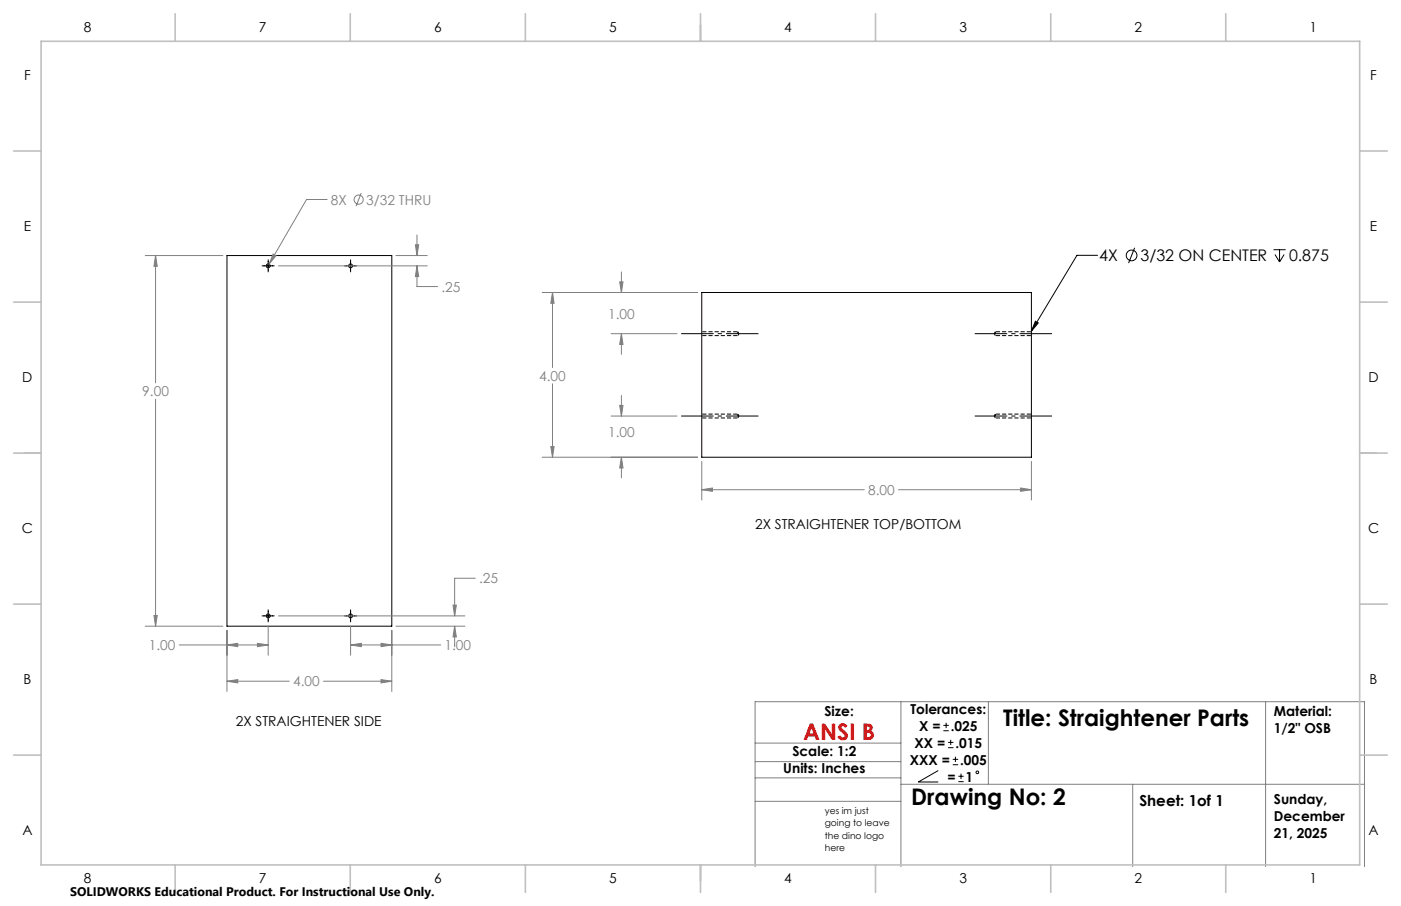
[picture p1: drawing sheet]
<svg xmlns="http://www.w3.org/2000/svg" width="432mm" height="279mm" viewBox="0 0 432 279" stroke-linecap="round" stroke-linejoin="round" font-family="sans-serif">
<g fill="none" stroke="#000" stroke-width=".31">
<path d="M70 78.8h50.8v114.3h-50.8zM338.3 78.7h-6.4l-14 23.4M349.7 76.4l-1.9 4.7M392.5 77h3.7M393 78.5l1.4 2.3M394.4 77v3.8M395.8 78.5l-1.4 2.3M80.8 82h3.7M82.7 80.1v3.8M106.2 82h3.7M108.1 80.1v3.8M216.3 90.2h101.6v50.8h-101.6z"/>
<path d="M319.1 99.1l.9 .5-2.1 2.5zM80.8 189.9h3.7M82.7 188.1v3.7M106.2 189.9h3.7M108.1 188.1v3.7M289.2 237.6l-6.2 3.6h6.2M290.8 225.4h1.6M290.8 223.7h1.6M291.6 222.9v1.6M292.2 230.6h1.7M292.2 229h1.7M293 228.1v1.7"/>
<path d="M293.7 235.8h1.6M293.7 234.2h1.6M294.5 233.4v1.6M295.4 239.4h1.6M296.2 238.6v1.6M295.4 241.1h1.6"/>
<circle cx="348.8" cy="78.8" r="1.65"/>
<circle cx="82.7" cy="82" r=".6"/>
<circle cx="108.1" cy="82" r=".6"/>
<circle cx="82.7" cy="189.9" r=".6"/>
<circle cx="108.1" cy="189.9" r=".6"/>
<circle cx="301.2" cy="238.2" r=".41"/>
</g>
<path d="M227.4 102.3v1.2M306.8 102.3v1.2M227.4 127.7v1.2M306.8 127.7v1.2" fill="none" stroke="#000" stroke-width=".31" stroke-dasharray="1.3 .6" stroke-dashoffset=".6" stroke-linecap="butt"/>
<path d="M227.4 103.5l.4-.6M227.8 102.9l-.4-.6M306.4 102.9l.4 .6M306.8 102.3l-.4 .6M227.4 128.9l.4-.6M227.8 128.3l-.4-.6M306.4 128.3l.4 .6M306.8 127.7l-.4 .6" fill="none" stroke="#000" stroke-width=".31" stroke-dasharray="1.3 .6" stroke-dashoffset=".3" stroke-linecap="butt"/>
<path d="M216.3 103.5h11.1M227.4 102.3h-11.1M306.8 103.5h11.1M317.9 102.3h-11.1M216.3 128.9h11.1M227.4 127.7h-11.1M306.8 128.9h11.1M317.9 127.7h-11.1" fill="none" stroke="#000" stroke-width=".31" stroke-dasharray="1.3 .6" stroke-dashoffset="-.2" stroke-linecap="butt"/>
<g fill="none" stroke="#808080" stroke-width=".31">
<path d="M111.3 59.5l-1.6 4.1M44.8 78.8h23.9M47.9 78.8l.6 3.3h-1.1zM47.9 78.8v39.3M84.2 78.4l.9 .4-2.2 2.7zM100.8 61.5h-6.3l-11.6 20M122 78.8h9.7M128 75.5h1l-.5 3.3zM128.5 72.5v6.3M85.8 82h45.9M128.5 82l.5 3.3h-1zM128.5 82v6.4h6.4"/>
<path d="M167.1 90.2h47.9M170.3 90.2l.5 3.3h-1zM170.3 90.2v23.1M191 86.9h1l-.5 3.3zM191.5 83.9v6.3M170.3 118.4v22.6M188.3 102.9h20.4M191.5 102.9l.5 3.3h-1zM191.5 102.9v6.4M47.9 123.1v70M169.8 137.7h1l-.5 3.3zM188.3 128.3h20.4"/>
<path d="M191 125h1l-.5 3.3zM191.5 122v6.3M167.1 141h47.9M191.5 141l.5 3.3h-1zM191.5 141v6.4M216.3 151l3.3-.5v1zM216.3 142.3v11.9M216.3 151h50.1M276.9 151h41M314.6 150.5l3.3 .5-3.3 .5zM317.9 142.3v11.9M146.5 178.3h-6.4v11.6"/>
<path d="M44.8 193.1h23.9M47.4 189.8h1.1l-.6 3.3zM55.2 198.9h27.5M70 198.9l3.3-.5v1zM70 194.4v18.9M79.3 198.4l3.4 .5-3.4 .5zM82.7 193.1v9M85.8 189.9h57.5M108.1 198.9l3.3-.5v1zM108.1 198.9h27.7M108.1 193.1v9M117.4 198.4l3.4 .5-3.4 .5z"/>
<path d="M120.8 194.4v18.9M122 193.1h21.3M139.6 186.6h1.1l-.6 3.3zM140.1 193.1l.6 3.3h-1.1zM140.1 193.1v6.4M70 210.1l3.3-.5v1zM70 210.1h19.1M99.7 210.1h21.1M117.4 209.6l3.4 .5-3.4 .5zM277.7 216.4v50.9M304.6 216.5v25.4M390.1 216.4v50.9"/>
<path d="M232.7 234.9h45M232.7 239.9h45M232.7 229.2h45M232.7 247.1h45M277.7 241.9h142.8M349.1 241.9v25.4M232.7 267.3v-50.9h187.8v50.9"/>
<circle cx="110.5" cy="61.6" r="1.4"/>
</g>
<path d="M233.8 102.9h-23.9M324.2 102.9h-23.8M233.8 128.3h-23.9M324.2 128.3h-23.8" fill="none" stroke="#000" stroke-width=".31" stroke-dasharray="15.2 1.3 1.3 1.3" stroke-dashoffset="5.2" stroke-linecap="butt"/>
<g fill="none" stroke="#c0c0c0" stroke-width=".5">
<path d="M12.7 12.7h406.4v254h-406.4zM54 4.2v8.5M107.9 4.2v8.5M161.9 4.2v8.5M215.9 4.2v8.5M269.8 4.2v8.5M323.8 4.2v8.5M377.8 4.2v8.5M4.2 46.6h8.5M419.1 46.6h8.5M4.2 93.2h8.5M419.1 93.2h8.5"/>
<path d="M4.2 139.7h8.5M419.1 139.7h8.5M4.2 186.3h8.5M419.1 186.3h8.5M4.2 232.9h8.5M419.1 232.9h8.5M54 266.7v8.5M107.9 266.7v8.5M161.9 266.7v8.5M215.9 266.7v8.5M269.8 266.7v8.5M323.8 266.7v8.5"/>
<path d="M377.8 266.7v8.5"/>
</g>
<path d="M319.1 99.1l.9 .5-2.1 2.5z" fill="#000"/>
<path d="M47.4 189.8h1.1l-.6 3.3zM47.9 78.8l.6 3.3h-1.1zM70 210.1l3.3-.5v1zM117.4 209.6l3.4 .5-3.4 .5zM70 198.9l3.3-.5v1zM79.3 198.4l3.4 .5-3.4 .5zM117.4 198.4l3.4 .5-3.4 .5zM108.1 198.9l3.3-.5v1zM140.1 193.1l.6 3.3h-1.1zM139.6 186.6h1.1l-.6 3.3zM128 75.5h1l-.5 3.3zM128.5 82l.5 3.3h-1zM84.2 78.4l-1.3 3.1 2.2-2.7zM169.8 137.7h1l-.5 3.3zM170.3 90.2l.5 3.3h-1zM216.3 151l3.3-.5v1zM314.6 150.5l3.3 .5-3.3 .5zM191.5 141l.5 3.3h-1zM191 125h1l-.5 3.3zM191 86.9h1l-.5 3.3zM191.5 102.9l.5 3.3h-1z" fill="#808080"/>
<g font-size="7.1">
<text x="309.2" y="223.8">Title: Straightener Parts</text>
<text x="280.9" y="248.4">Drawing No: 2</text>
</g>
<text font-size="7.1" fill="#f00" x="247.6" y="228.2">ANSI B</text>
<g font-size="4.9">
<text x="338.8" y="80.6">4X</text>
<text x="351.5" y="80.6">3/32 ON CENTER</text>
<text x="397.3" y="80.6">0.875</text>
</g>
<text font-size="4.7" x="351.2" y="248.5">Sheet: 1of 1</text>
<g font-size="4.2">
<text x="25.8" y="9.9">8</text>
<text x="79.8" y="9.9">7</text>
<text x="133.8" y="9.9">6</text>
<text x="187.7" y="9.9">5</text>
<text x="241.7" y="9.9">4</text>
<text x="295.7" y="9.9">3</text>
<text x="349.7" y="9.9">2</text>
<text x="403.6" y="9.9">1</text>
<text x="7.4" y="24.7">F</text>
<text x="422.3" y="24.7">F</text>
<text x="7.3" y="71.3">E</text>
<text x="422.2" y="71.3">E</text>
<text x="6.9" y="117.8">D</text>
<text x="421.8" y="117.8">D</text>
<text x="6.7" y="164.4">C</text>
<text x="232.7" y="163.2">2X STRAIGHTENER TOP/BOTTOM</text>
<text x="421.6" y="164.4">C</text>
<text x="7.2" y="211">B</text>
<text x="422.1" y="211">B</text>
<text x="254.1" y="220.8">Size:</text>
<text x="280.6" y="220.1">Tolerances:</text>
<text x="392.6" y="220.8">Material:</text>
<text x="72.7" y="223.9">2X STRAIGHTENER SIDE</text>
<text x="283.3" y="225.3">X =</text>
<text x="293" y="225.3">.025</text>
<text x="392.6" y="226">1/2&quot; OSB</text>
<text x="244.2" y="233.2">Scale: 1:2</text>
<text x="281.9" y="230.6">XX =</text>
<text x="294.4" y="230.6">.015</text>
<text x="241.4" y="238.5">Units: Inches</text>
<text x="280.4" y="235.8">XXX =</text>
<text x="295.9" y="235.8">.005</text>
<text x="292" y="241">=</text>
<text x="297.6" y="241">1</text>
<text x="392.6" y="247.9">Sunday,</text>
<text x="6.9" y="257.5">A</text>
<text x="392.6" y="253.1">December</text>
<text x="421.8" y="257.5">A</text>
<text x="392.6" y="258.3">21, 2025</text>
<text x="25.8" y="272.4">8</text>
<text x="79.8" y="272.4">7</text>
<text x="133.8" y="272.4">6</text>
<text x="187.7" y="272.4">5</text>
<text x="241.7" y="272.4">4</text>
<text x="295.7" y="272.4">3</text>
<text x="349.7" y="272.4">2</text>
<text x="403.6" y="272.4">1</text>
</g>
<g font-size="4.2" fill="#808080">
<text x="102" y="63.1">8X</text>
<text x="112.9" y="63.1">3/32 THRU</text>
<text x="136.1" y="90">.25</text>
<text x="187.4" y="98.5">1.00</text>
<text x="166.2" y="117.4">4.00</text>
<text x="43.9" y="122.2">9.00</text>
<text x="187.4" y="134.6">1.00</text>
<text x="267.6" y="152.6">8.00</text>
<text x="147.7" y="179.9">.25</text>
<text x="45.9" y="200.5">1.00</text>
<text x="137" y="200.5">1.00</text>
<text x="90.3" y="211.7">4.00</text>
</g>
<text font-size="3.8" x="21.6" y="276.3">SOLIDWORKS Educational Product. For Instructional Use Only.</text>
<g font-size="2.8">
<text x="254.2" y="251">yes im just</text>
<text x="254.2" y="254.8">going to leave</text>
<text x="254.2" y="258.6">the dino logo</text>
<text x="254.2" y="262.4">here</text>
</g>
</svg>
